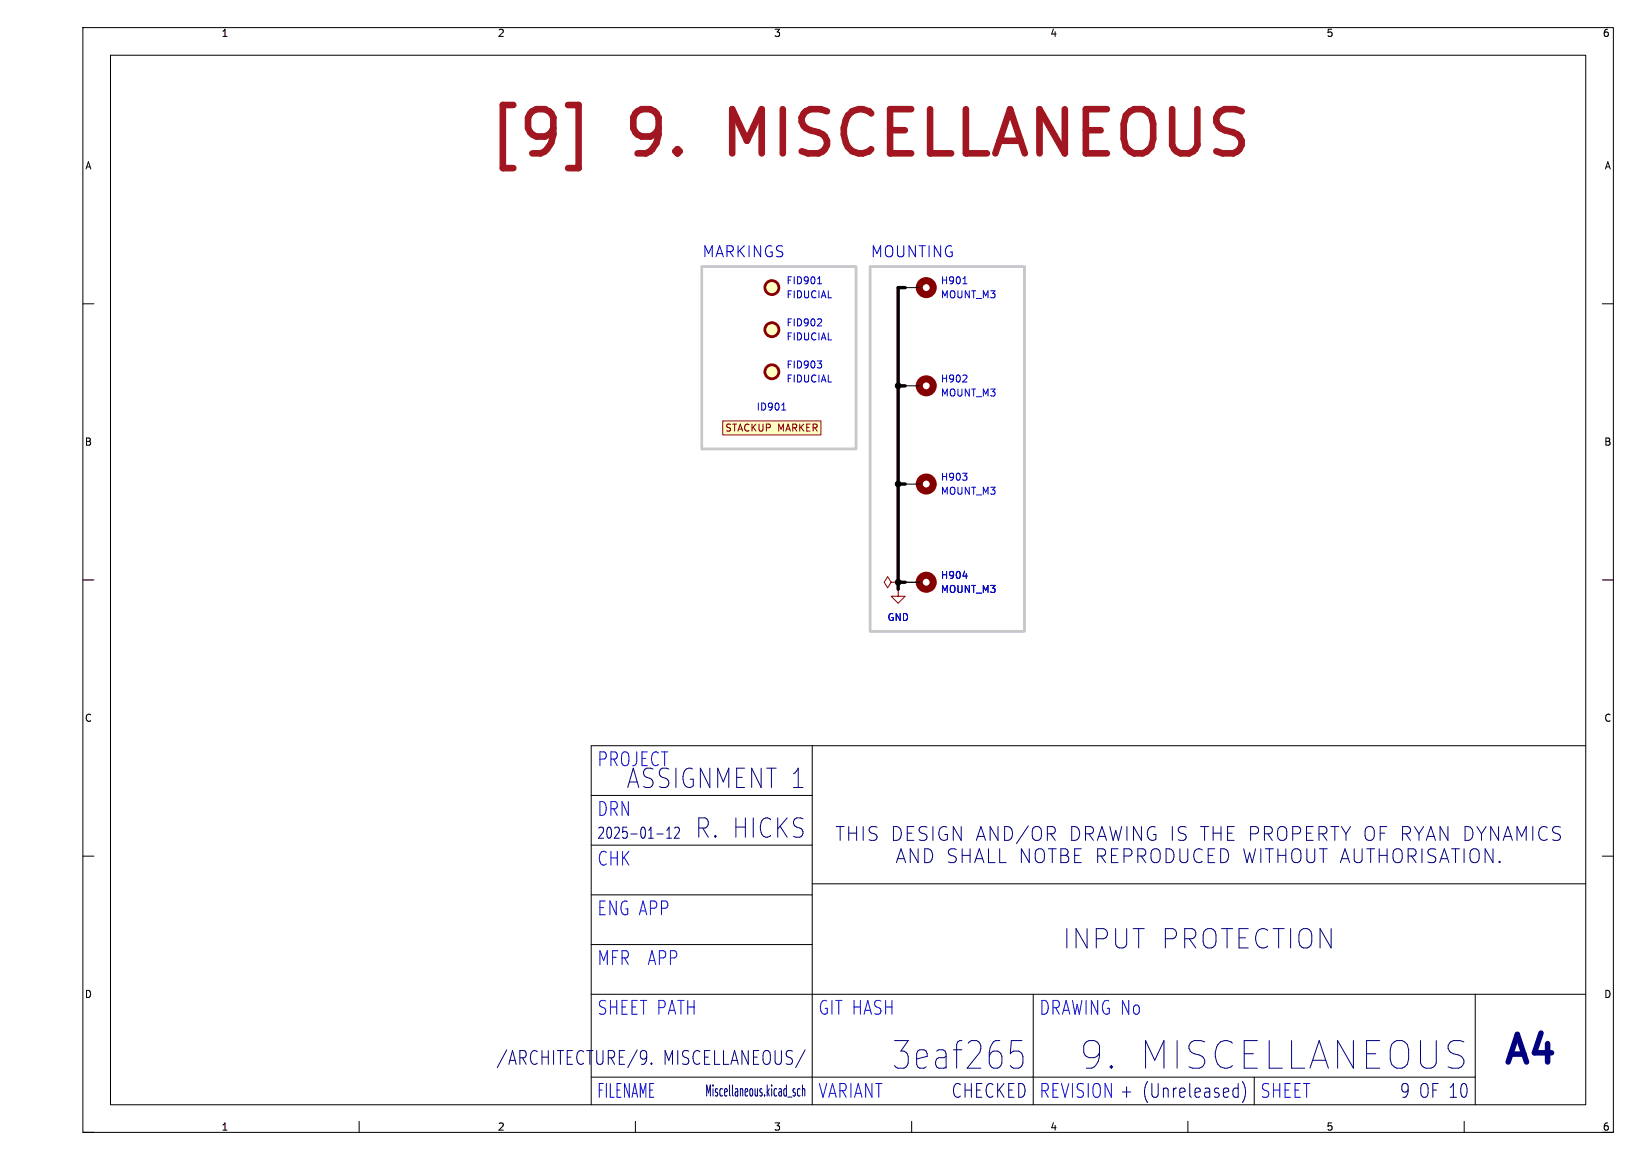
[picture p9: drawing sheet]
<svg xmlns="http://www.w3.org/2000/svg" width="297mm" height="210mm" viewBox="0 0 297 210" stroke-linecap="round" stroke-linejoin="round" font-family="sans-serif">
<g fill="none" stroke="#000" stroke-width=".18">
<path d="M15 5h277v200h-277zM20 10h267v190h-267zM15 55h2M163.8 52.1h2.6M290 55h2M163.8 69.9h2.6M15 105h2M162.6 105.4h.1M162.6 106.7h.1M163.8 105.4h2.6M290 105h2M147 135v65"/>
<path d="M287 135h-180v65M15 155h2M107 153h40M107 144h40M107 171h40M107 162h40M147 160h140M107 195h160M107 180h180M187 180v20M227 195v5M267 180v20"/>
<path d="M15 205h2M65 203v2M115 203v2M165 203v2M215 203v2M265 203v2M290 205h2"/>
</g>
<g fill="none" stroke="#00007f" stroke-width=".18">
<path d="M118.9 151h1.1M120.7 151.8h.8M120.7 150.3l.4-.5v2M122.1 149.9l.2-.1h.4l.2 .1 .1 .4-.1 .3-.9 1.2h1M151.3 149.6h1.5M152.1 149.6v2.5M153.6 149.6v2.5M155 149.6v2.5M156.2 149.6v2.5M158.7 149.8l-.9-.2a.6 .6 0 0 0-.5 .5 .6 .6 0 0 0 .2 .6M162.2 156.2l.9-2.5 .8 2.5M163.1 150.7a1.09 1.09 0 0 0-1.4-1.1v2.5"/>
<path d="M165.4 149.6h-1.2v2.5M166.2 153.7v2.5l-1.5-2.5v2.5M167.4 153.7v2.5l.9-.2 .4-.4M167.8 149.8l-1-.2a.6 .6 0 0 0-.4 .5 .6 .6 0 0 0 .2 .6M168.8 149.6v2.5M171.3 149.8a.96 .96 0 0 0-1 0 .96 .96 0 0 0-.4 .9M173.1 155.7l-.5 .5-1-.2M174 149.6v2.5l-1.5-2.5v2.5M174.1 153.7v2.5M175.6 153.7v2.5M176.4 156.2l.8-2.5 .9 2.5M176.7 152.1l.8-2.5 .9 2.5"/>
<path d="M178.9 153.7v2.5h1.2M180.6 149.6v2.5l-1.4-2.5v2.5M180.9 153.7v2.5h1.2M183.3 150.7a1.09 1.09 0 0 0-1.5-1.1v2.5M186.1 149.5l-2.1 3.2M186.3 153.7v2.5l-1.4-2.5v2.5M186.8 151.3v-.8a.83 .83 0 0 1 .9-.9 .83 .83 0 0 1 .8 .9v.8M187.4 155.3a.83 .83 0 0 0 .8 .9 .83 .83 0 0 0 .8-.9M190.5 153.7v2.5M190.9 150.7a.68 .68 0 0 0-.4-1.1h-.9v2.5M192 153.7v2.5h1l.4-.5M194.5 153.7v2.5h1.2"/>
<path d="M195.4 150.7a1.09 1.09 0 0 0-1.4-1.1v2.5M197.7 150.8a.68 .68 0 0 0 .2-.6 .68 .68 0 0 0-.5-.6h-.9v2.5M198.6 152.1l.8-2.5 .9 2.5M198.7 153.7v2.5M199.3 155l.8 1.2M200.9 149.6l.6 2.5 .4-1.7 .5 1.7 .6-2.5M201.2 153.7v2.5h1.2M203.4 153.7v2.5M204 149.6v2.5M205.9 153.7v2.5M206.5 155l.9 1.2M206.6 149.6v2.5l-1.4-2.5v2.5"/>
<path d="M208.4 154a.84 .84 0 0 1 1-.3 .84 .84 0 0 1 .6 .8v.8a.83 .83 0 0 1-.9 .9 .83 .83 0 0 1-.8-.9zM209.1 149.8a1.03 1.03 0 0 0-1.2 .1 1.03 1.03 0 0 0-.2 1.2 .94 .94 0 0 0 .4 .9 .94 .94 0 0 0 1.1-.1v-.8h-.5M211 153.7a1.32 1.32 0 0 1 1.5 .8 1.32 1.32 0 0 1-.5 1.5l-1 .2zM212.2 149.6v2.5M213.5 153.7v2l.5 .5 .7-.2 .3-.3v-2M214.7 149.8l-1-.2a.61 .61 0 0 0-.5 .6 .61 .61 0 0 0 .5 .6 .91 .91 0 0 1 1 .6 .64 .64 0 0 1-.5 .7l-.9-.1M217.3 149.6h1.4M217.6 153.9a.93 .93 0 0 0-1.1-.1 .93 .93 0 0 0-.5 .9 1.06 1.06 0 0 0 .3 1.2 1.06 1.06 0 0 0 1.2 .1l.1-.1M218 149.6v2.5M218.7 154.9h.8M219.6 149.6v2.5M219.6 150.8h1.4"/>
<path d="M219.9 153.7h-1.2v2.5h1.2M220.9 153.7a1.32 1.32 0 0 1 1.5 .8 1.32 1.32 0 0 1-.5 1.5l-1 .2zM221 149.6v2.5M222.2 150.8h.8M223.4 149.6h-1.2v2.5h1.2M225.1 153.7l.6 2.5 .5-1.8 .4 1.8 .6-2.5M226.3 151h1a.68 .68 0 0 0 .5-.7 .68 .68 0 0 0-.5-.7h-1v2.5M228.2 153.7v2.5M228.8 151h1a.68 .68 0 0 0 .5-.7 .68 .68 0 0 0-.5-.7h-1v2.5M229 153.7h1.5M229.4 151l.9 1.1M229.7 153.7v2.5"/>
<path d="M231.3 154.9h1.4M231.3 153.7v2.5M231.6 149.8a.83 .83 0 0 1 .9-.1 .83 .83 0 0 1 .4 .8v.8a.83 .83 0 0 1-.8 .9 .83 .83 0 0 1-.9-.9v-.8l.1-.5zM232.7 153.7v2.5M233.9 154a.84 .84 0 0 1 1-.3 .84 .84 0 0 1 .6 .8v.8a.83 .83 0 0 1-.9 .9 .83 .83 0 0 1-.8-.9zM234 151h.9a.68 .68 0 0 0 .5-.7 .68 .68 0 0 0-.5-.7h-.9v2.5M236.5 150.8h.8M236.5 153.7v2l.1 .2 .4 .3h.5l.5-.5M237.7 149.6h-1.2v2.5h1.2M239.5 153.7v2.5M240 150.7a.68 .68 0 0 0-.3-1.1h-1v2.5M240.9 149.6h1.4"/>
<path d="M241.6 149.6v2.5M242.6 156.2l.8-2.5 .9 2.5M242.8 149.6l.8 1.4 .8-1.4M245.1 155.7l.5 .5 .7-.2 .2-.3M247.1 151.3v-.8a.83 .83 0 0 1 .8-.9 .83 .83 0 0 1 .8 .9v.8M248.1 153.7v2.5M249.6 154.9h1.4M249.6 153.7v2.5M249.8 150.8h.8M251 149.6h-1.2v2.5M251 153.7v2.5M252.1 155.3a.83 .83 0 0 0 .9 .9 .83 .83 0 0 0 .8-.9"/>
<path d="M254.9 153.7v2.5M255.2 150.7a.68 .68 0 0 0-.4-1.1h-1v2.5M255.5 155l.8 1.2M256 149.6l.8 1.4 .9-1.4M257.4 153.7v2.5M258.1 152.1l.9-2.5 .8 2.5M259.9 155.7l-.5 .5-1-.2M260.6 156.2l.8-2.5 .8 2.5M262.1 149.6v2.5l-1.5-2.5v2.5M262.7 153.7h1.4M263.4 153.7v2.5M265 153.7v2.5"/>
<path d="M266 155.3a.83 .83 0 0 0 .9 .9 .83 .83 0 0 0 .8-.9M266.6 150.7a1.09 1.09 0 0 0-1.4-1.1v2.5M267.3 149.6l.8 1.4 .9-1.4M270.2 153.7v2.5l-1.4-2.5v2.5M271.2 149.6v2.5l-1.4-2.5v2.5M271.4 155.9l.1 .1-.1 .2M271.4 155.9l-.1 .1 .1 .2M271.4 155.9v.3M272.1 152.1l.8-2.5 .8 2.5M274.6 152.1v-2.5l.8 1.8 .8-1.8v2.5M277.4 149.6v2.5M280 149.9a.93 .93 0 0 0-1-.1 .93 .93 0 0 0-.5 .9"/>
<path d="M282.4 149.8l-.9-.2a.6 .6 0 0 0-.5 .5 .6 .6 0 0 0 .2 .6M116.3 190.2l.6 .1a2.26 2.26 0 0 1-.2 2.3l-.2 .1M117 191.3l-.1 .3-.6 .1M117.9 192.5l.1 .1-.1 .1M117.9 192.5l-.1 .1 .1 .1M117.9 192.5v.2M143.7 197.8l.2 .1v.2l-.1 .3h-.2M143.7 197.1l.2 .1M144.8 197.2l-.3-.1-.2 .4 .1 .8 .1 .1 .3-.1M145.2 197.3l.2-.2 .2 .1 .1 1.2M145.2 196.4v2M183 188.4h1.9"/>
<path d="M183.4 190.3h1l.4 .2a2.06 2.06 0 0 1 0 2.6l-.4 .3h-1M223.5 197l.6 .1M224.1 196.2v2.5M224.1 198.5l-.6 .2M225.2 196.5a3.5 3.5 0 0 1-.3 3.1"/>
</g>
<path d="M161.3 105.4l-.6-1-.7 1 .7 1 .6-1h1.3M162.6 106.7v1.3h1.2l-1.2 1.2-1.3-1.2h1.3" fill="none" stroke="#840000" stroke-width=".18"/>
<g fill="none" stroke="#840000" stroke-width="1.3">
<circle cx="167.6" cy="52.1" r="1.27"/>
<circle cx="167.6" cy="69.8" r="1.27"/>
<circle cx="167.6" cy="105.4" r="1.27"/>
</g>
<path d="M148.6 57.8l.1 .2-.1 .3-.7 .7h.8M174.3 51.4h.7M174.2 69.2h.8M174.9 68v.4M174.3 104.3h.8" fill="none" stroke="#0000c2" stroke-width=".18"/>
<circle cx="139.7" cy="59.7" r="1.27" fill="#ffffc2" stroke="#ffffc2" stroke-width=".18"/>
<circle cx="139.7" cy="59.7" r="1.27" fill="none" stroke="#840000" stroke-width=".51"/>
<path d="M130.8 76.2h17.8v2.5h-17.8z" fill="#ffffc2"/>
<path d="M130.8 76.2h17.8v2.5h-17.8z" fill="none" stroke="#840000" stroke-width=".18"/>
<path d="M148 51.4h.7M148.2 50.3l.1-.2v1.3M141.5 74.2h.7M141.7 73.2l.1-.2v1.2M147.9 65.3h.8l-.4 .5M148.6 65.9l.1 .2-.1 .5M174.2 85.7h.8l-.4 .5M174.9 86.3v.5M174.3 104.3h.8" fill="none" stroke="#0000c2" stroke-width=".18"/>
<g fill="#ffffc2" stroke="#ffffc2" stroke-width=".18">
<circle cx="139.7" cy="67.3" r="1.27"/>
<circle cx="139.7" cy="52.1" r="1.27"/>
</g>
<g fill="none" stroke="#840000" stroke-width=".51">
<circle cx="139.7" cy="52.1" r="1.27"/>
<circle cx="139.7" cy="67.3" r="1.27"/>
</g>
<circle cx="167.6" cy="87.6" r="1.27" fill="none" stroke="#840000" stroke-width="1.3"/>
<path d="M163.8 87.6h2.6M162.6 106.7h.1M162.6 105.4h.1M163.8 105.4h2.6" fill="none" stroke="#000" stroke-width=".18"/>
<path d="M163.8 52.1h-1.2v54.6M162.6 69.9h1.2M162.6 87.6h1.2M162.6 105.4h1.2" fill="none" stroke="#000" stroke-width=".61"/>
<path d="M102.8 19h1.9v11.4h-1.9" fill="none" stroke="#a21622" stroke-width="1.2"/>
<path d="M127 48.3h27.9v33h-27.9zM157.5 48.3h27.9v66h-27.9z" fill="none" stroke="#c8c8c8" stroke-width=".5"/>
<g fill="#000" stroke="#000" stroke-width=".18">
<circle cx="162.6" cy="69.9" r=".52"/>
<circle cx="162.6" cy="87.6" r=".52"/>
<circle cx="162.6" cy="105.4" r=".52"/>
</g>
<g font-size="11.1" fill="#a21622">
<text x="87.7" y="29.9">[9]</text>
<text x="114.1" y="29.9">9.</text>
<text x="133.6" y="29.9">MISCELLANEOUS</text>
</g>
<g font-size="7" fill="#00007f">
<text x="161.8" y="194">3eaf265</text>
<text x="195.8" y="194">9. MISCELLANEOUS</text>
<text x="271.5" y="194">A4</text>
</g>
<g font-size="4.9" fill="#00007f">
<text x="113.6" y="143">ASSIGNMENT 1</text>
<text x="126" y="152">R. HICKS</text>
<text x="192.4" y="172">INPUT PROTECTION</text>
</g>
<g font-size="3.5" fill="#00007f">
<text x="108" y="139">PROJECT</text>
<text x="137.2" y="154.5">DRAWING IS THE</text>
<text x="169.4" y="154.5">PROPERTY OF</text>
<text x="196.9" y="154.5">RYAN</text>
<text x="237.7" y="154.5">SHALL</text>
<text x="250.8" y="154.5">NOTBE</text>
<text x="264.5" y="154.5">REPRODUCED WITH</text>
<text x="89.9" y="193">/ARCHITECTURE/9.</text>
<text x="120" y="193">MISCELLANEOUS/</text>
<text x="172.2" y="199">CHECKED</text>
<text x="253.4" y="199">9 OF 10</text>
</g>
<g font-size="3.5" fill="#00f">
<text x="108" y="148">DRN</text>
<text x="108" y="157">CHK</text>
<text x="108" y="166">ENG APP</text>
<text x="108" y="175">MFR</text>
<text x="117.1" y="175">APP</text>
<text x="108" y="184">SHEET PATH</text>
<text x="148" y="184">GIT HASH</text>
<text x="188" y="184">DRAWING No</text>
<text x="108" y="199">FILENAME</text>
<text x="148" y="199">VARIANT</text>
<text x="188" y="199">REVISION + (Unreleased)</text>
<text x="228" y="199">SHEET</text>
</g>
<g font-size="2.8" fill="#0000c2">
<text x="127" y="46.7">MARKINGS</text>
<text x="157.5" y="46.7">MOUNTING</text>
</g>
<g font-size="2.8" fill="#00007f">
<text x="108" y="152">2025-01-12</text>
<text x="127.5" y="198.7">Miscellaneous.kicad_sch</text>
</g>
<g font-size="1.8">
<text x="40" y="6.9">1</text>
<text x="90" y="6.9">2</text>
<text x="140" y="6.9">3</text>
<text x="190" y="6.9">4</text>
<text x="240" y="6.9">5</text>
<text x="290" y="6.9">6</text>
<text x="15.3" y="30.9">A</text>
<text x="290.3" y="30.9">A</text>
<text x="15.3" y="80.9">B</text>
<text x="290.3" y="80.9">B</text>
<text x="15.3" y="130.9">C</text>
<text x="290.3" y="130.9">C</text>
<text x="15.3" y="180.9">D</text>
<text x="290.3" y="180.9">D</text>
<text x="40" y="204.9">1</text>
<text x="90" y="204.9">2</text>
<text x="140" y="204.9">3</text>
<text x="190" y="204.9">4</text>
<text x="240" y="204.9">5</text>
<text x="290" y="204.9">6</text>
</g>
<g font-size="1.8" fill="#0000c2">
<text x="142.2" y="51.7">FID901</text>
<text x="170.2" y="51.7">H901</text>
<text x="142.2" y="59.3">FID902</text>
<text x="142.2" y="54.2">FIDUCIAL</text>
<text x="170.2" y="54.2">MOUNT_M3</text>
<text x="142.2" y="61.8">FIDUCIAL</text>
<text x="142.2" y="66.9">FID903</text>
<text x="142.2" y="69.4">FIDUCIAL</text>
<text x="170.2" y="69.4">H902</text>
<text x="170.2" y="72">MOUNT_M3</text>
<text x="136.8" y="74.5">ID901</text>
<text x="170.2" y="87.2">H903</text>
<text x="170.2" y="89.8">MOUNT_M3</text>
<text x="170.2" y="105">H904</text>
<text x="170.2" y="107.5">MOUNT_M3</text>
<text x="160.5" y="112.6">GND</text>
</g>
<text font-size="1.8" fill="#840000" x="131.2" y="78.3">STACKUP MARKER</text>
</svg>
